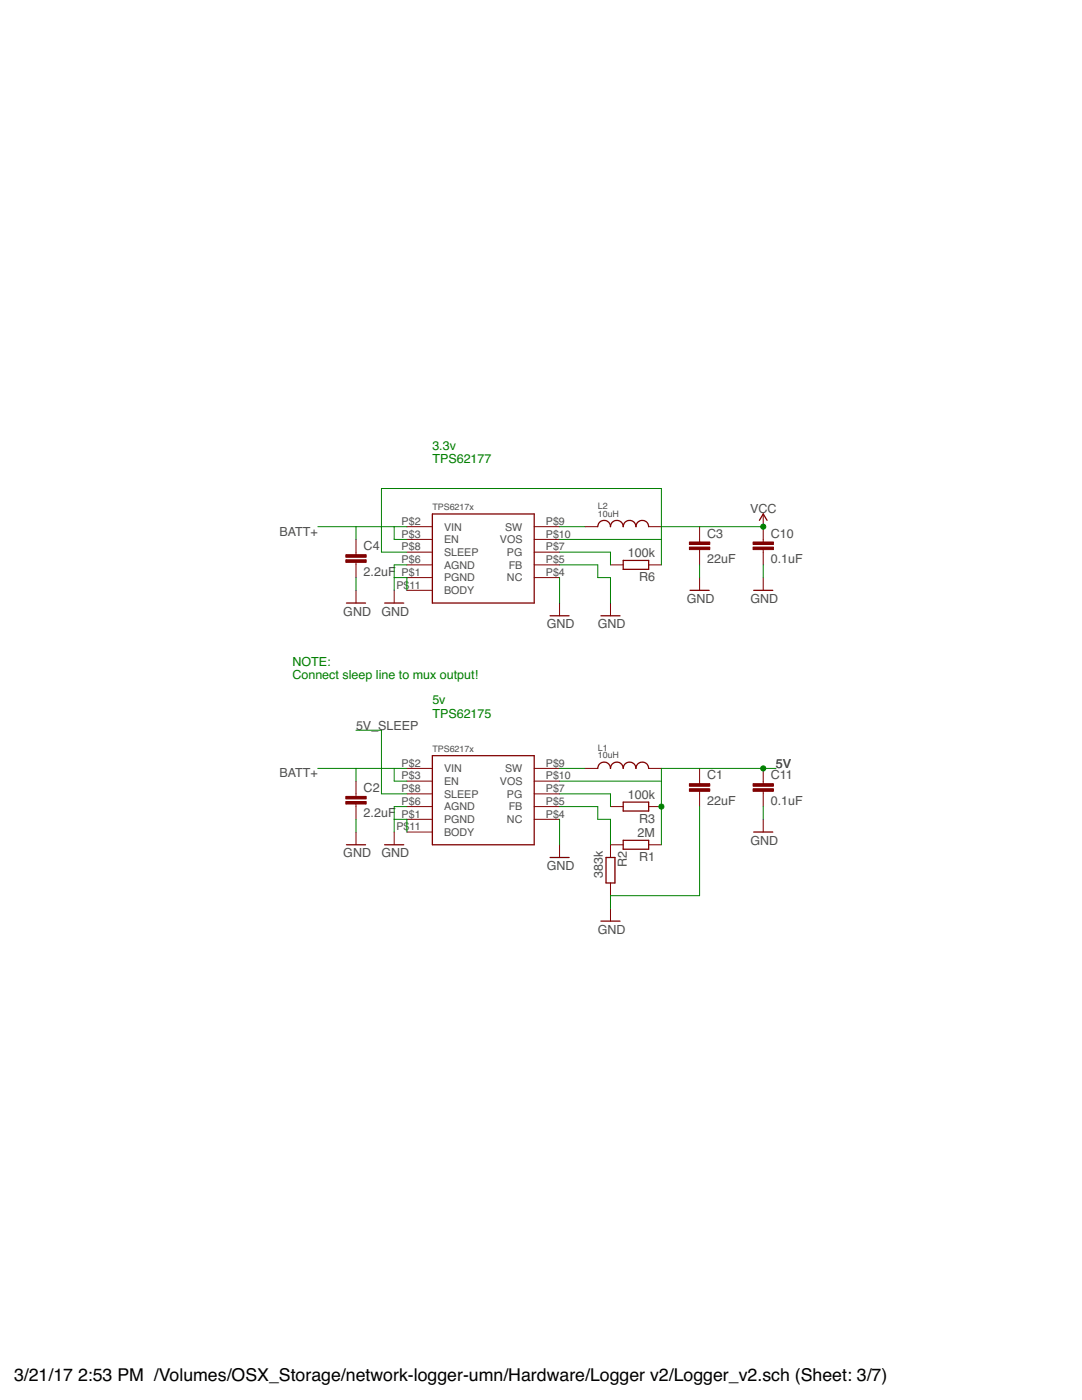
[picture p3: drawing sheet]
<svg xmlns="http://www.w3.org/2000/svg" width="216mm" height="279mm" viewBox="0 0 216 279" stroke-linecap="round" stroke-linejoin="round" font-family="sans-serif">
<g fill="none" stroke="#800000" stroke-width=".2">
<path d="M71 107.7v3M71 112.2v3.1M71 117.8v2.6M78.7 117.8v2.6M81.2 105.1h5.1M81.2 107.7h5.1M81.2 110.2h5.1M81.2 112.7h5.1M81.2 115.3h5.1M81.2 117.8h5.1M106.6 105.1h5.1M106.6 107.7h5.1"/>
<path d="M106.6 110.2h5.1M106.6 112.7h5.1M106.6 115.3h5.1M116.7 105.1h2.6M121.8 112.7h2.6M129.4 105.1h2.6M129.4 112.7h2.6M139.6 105.1v3.1M139.6 109.7v3M139.6 115.3v2.5M152.3 102.6v5.6M152.3 109.7v3"/>
<path d="M152.3 115.3v2.5M111.7 120.4v2.5M121.8 120.4v2.5M71 155.9v3M81.2 153.4h5.1M81.2 155.9h5.1M81.2 158.4h5.1M106.6 153.4h5.1M106.6 155.9h5.1M106.6 158.4h5.1M116.7 153.4h2.6M129.4 153.4h2.6"/>
<path d="M139.6 153.4v3M139.6 157.9v3.1M152.3 153.4v3M152.3 157.9v3.1M71 160.5v3M71 166.1v2.5M78.7 166.1v2.5M81.2 161h5.1M81.2 163.5h5.1M81.2 166.1h5.1M106.6 161h5.1M106.6 163.5h5.1"/>
<path d="M111.7 168.6v2.5M121.8 161h2.6M121.8 176.2v2.6M124.4 168.6h-2.6v2.5M129.4 161h2.6M129.4 168.6h2.6M152.3 163.5v2.6M121.8 181.3v2.5"/>
</g>
<g fill="none" stroke="#800000" stroke-width=".25">
<path d="M86.3 102.6h20.3v17.8h-20.3zM119.3 105.1a1.27 1.27 0 0 1 1.2-1.2 1.27 1.27 0 0 1 1.3 1.2 1.27 1.27 0 0 1 1.3-1.2 1.27 1.27 0 0 1 1.3 1.2 1.27 1.27 0 0 1 1.2-1.2 1.27 1.27 0 0 1 1.3 1.2 1.27 1.27 0 0 1 1.3-1.2 1.27 1.27 0 0 1 1.2 1.2M124.4 111.8h5v1.8h-5zM137.7 117.8h3.8M150.4 117.8h3.8M151.5 103.8l.8-1.2 .8 1.2M69.1 120.4h3.8M76.8 120.4h3.8M109.8 122.9h3.8M119.9 122.9h3.8M86.3 150.8h20.3v17.8h-20.3zM119.3 153.4a1.27 1.27 0 0 1 1.2-1.3 1.27 1.27 0 0 1 1.3 1.3 1.27 1.27 0 0 1 1.3-1.3 1.27 1.27 0 0 1 1.3 1.3 1.27 1.27 0 0 1 1.2-1.3 1.27 1.27 0 0 1 1.3 1.3 1.27 1.27 0 0 1 1.3-1.3 1.27 1.27 0 0 1 1.2 1.3"/>
<path d="M69.1 168.6h3.8M76.8 168.6h3.8M109.8 171.1h3.8M120.9 171.1h1.8v5.1h-1.8zM124.4 167.7h5v1.8h-5zM124.4 160.1h5v1.8h-5zM150.4 166.1h3.8M119.9 183.8h3.8"/>
</g>
<g fill="#800000" stroke="#800000" stroke-width=".2">
<path d="M137.6 157.4h4v.5h-4z"/>
<path d="M137.6 156.4h4v.5h-4z"/>
<path d="M69 160h4.1v.5h-4.1z"/>
<path d="M69 158.9h4.1v.5h-4.1z"/>
<path d="M137.6 109.2h4v.5h-4z"/>
<path d="M137.6 108.2h4v.5h-4z"/>
<path d="M69 111.7h4.1v.5h-4.1z"/>
<path d="M69 110.7h4.1v.5h-4.1z"/>
<path d="M150.3 109.2h4v.5h-4z"/>
<path d="M150.3 108.2h4v.5h-4z"/>
<path d="M150.3 157.4h4v.5h-4z"/>
<path d="M150.3 156.4h4v.5h-4z"/>
</g>
<g fill="none" stroke="#008000" stroke-width=".2">
<path d="M63.4 105.1h17.8M71 105.1v2.6M71 115.3v2.5M78.7 105.1v2.6h2.5M78.7 115.3h2.5v2.5M81.2 112.7h-2.5v5.1M81.2 110.2h-5.1v-12.7h55.9v15.2M111.7 115.3v5.1M111.7 110.2h10.1v2.5M111.7 112.7h7.6v2.6h2.5v5.1M111.7 105.1h5M111.7 107.7h20.3"/>
<path d="M132 105.1h20.3M139.6 112.7v2.6M152.3 112.7v2.6M63.4 153.4h17.8M71 153.4v2.5M71 145.7h5.1v12.7h5.1M78.7 153.4v2.5h2.5M111.7 158.4h10.1v2.6M111.7 153.4h5M111.7 155.9h20.3M154.8 153.4h-22.8v15.2M71 163.5v2.6"/>
<path d="M78.7 163.5h2.5v2.6M81.2 161h-2.5v5.1M111.7 163.5v5.1M111.7 161h7.6v2.5h2.5v5.1M139.6 161v17.8h-17.8v2.5M152.3 161v2.5"/>
</g>
<g fill="#008000" stroke="#008000" stroke-width=".2">
<circle cx="152.3" cy="153.4" r=".51"/>
<circle cx="132" cy="161" r=".51"/>
<circle cx="152.3" cy="105.1" r=".51"/>
</g>
<g font-size="3.5">
<text x="2.8" y="275.6">3/21/17</text>
<text x="15.6" y="275.6">2:53 PM /Volumes/OSX_Storage/network-logger-umn/Hardware/Logger v2/Logger_v2.sch (Sheet: 3/7)</text>
</g>
<g font-size="2.5" fill="#008000">
<text x="86.3" y="89.8">3.3v</text>
<text x="86.3" y="92.4">TPS62177</text>
<text x="58.3" y="132.9">NOTE:</text>
<text x="58.3" y="135.6">Connect sleep line to mux output!</text>
<text x="86.3" y="140.5">5v</text>
<text x="86.3" y="143.2">TPS62175</text>
</g>
<g font-size="2.5" fill="#505050">
<text x="55.8" y="106.9">BATT+</text>
<text x="141.1" y="107.3">C3</text>
<text x="149.7" y="102.3">VCC</text>
<text x="153.8" y="107.3">C10</text>
<text x="72.6" y="109.8">C4</text>
<text x="125.3" y="111.2">100k</text>
<text x="141.1" y="112.4">22uF</text>
<text x="153.8" y="112.4">0.1uF</text>
<text x="72.6" y="114.9">2.2uF</text>
<text x="127.5" y="116">R6</text>
<text x="68.5" y="122.9">GND</text>
<text x="76.1" y="122.9">GND</text>
<text x="109.1" y="125.4">GND</text>
<text x="119.3" y="125.4">GND</text>
<text x="137.1" y="120.4">GND</text>
<text x="149.7" y="120.4">GND</text>
<text x="71" y="145.7">5V_SLEEP</text>
<text x="55.8" y="155.1">BATT+</text>
<text x="141.1" y="155.5">C1</text>
<text x="153.8" y="155.5">C11</text>
<text x="154.8" y="153.4">5V</text>
<text x="72.6" y="158.1">C2</text>
<text x="125.3" y="159.5">100k</text>
<text x="141.1" y="160.6">22uF</text>
<text x="153.8" y="160.6">0.1uF</text>
<text x="72.6" y="163.1">2.2uF</text>
<text x="127.2" y="167.1">2M</text>
<text x="127.5" y="164.2">R3</text>
<text x="68.5" y="171.1">GND</text>
<text x="76.1" y="171.1">GND</text>
<text x="109.1" y="173.7">GND</text>
<text x="125.1" y="173.1" transform="rotate(-90 125.1 173.1)">R2</text>
<text x="127.5" y="171.9">R1</text>
<text x="149.7" y="168.6">GND</text>
<text x="120.3" y="175.3" transform="rotate(-90 120.3 175.3)">383k</text>
<text x="119.3" y="186.4">GND</text>
</g>
<g font-size="2.1" fill="#505050">
<text x="80.1" y="104.8">P$2</text>
<text x="80.1" y="107.3">P$3</text>
<text x="88.6" y="105.9">VIN</text>
<text x="100.8" y="105.9">SW</text>
<text x="108.9" y="107.3">P$10</text>
<text x="108.9" y="104.8">P$9</text>
<text x="80.1" y="109.8">P$8</text>
<text x="80.1" y="112.4">P$6</text>
<text x="88.6" y="108.4">EN</text>
<text x="88.6" y="111">SLEEP</text>
<text x="88.6" y="113.5">AGND</text>
<text x="99.7" y="108.4">VOS</text>
<text x="101.2" y="111">PG</text>
<text x="101.5" y="113.5">FB</text>
<text x="108.9" y="112.4">P$5</text>
<text x="108.9" y="109.8">P$7</text>
<text x="79.1" y="117.5">P$</text>
<text x="80.1" y="114.9">P$1</text>
<text x="81.7" y="117.5">11</text>
<text x="88.6" y="116">PGND</text>
<text x="88.6" y="118.6">BODY</text>
<text x="101.2" y="116">NC</text>
<text x="108.9" y="114.9">P$4</text>
<text x="80.1" y="153">P$2</text>
<text x="80.1" y="155.5">P$3</text>
<text x="88.6" y="154.1">VIN</text>
<text x="100.8" y="154.1">SW</text>
<text x="108.9" y="155.5">P$10</text>
<text x="108.9" y="153">P$9</text>
<text x="80.1" y="158.1">P$8</text>
<text x="80.1" y="160.6">P$6</text>
<text x="88.6" y="156.7">EN</text>
<text x="88.6" y="159.2">SLEEP</text>
<text x="88.6" y="161.7">AGND</text>
<text x="99.7" y="156.7">VOS</text>
<text x="101.2" y="159.2">PG</text>
<text x="101.5" y="161.7">FB</text>
<text x="108.9" y="160.6">P$5</text>
<text x="108.9" y="158.1">P$7</text>
<text x="79.1" y="165.7">P$</text>
<text x="80.1" y="163.2">P$1</text>
<text x="81.7" y="165.7">11</text>
<text x="88.6" y="164.3">PGND</text>
<text x="88.6" y="166.8">BODY</text>
<text x="101.2" y="164.3">NC</text>
<text x="108.9" y="163.2">P$4</text>
</g>
<g font-size="1.8" fill="#505050">
<text x="86.3" y="101.8">TPS6217x</text>
<text x="119.3" y="101.6">L2</text>
<text x="119.3" y="103.1">10uH</text>
<text x="119.3" y="149.8">L1</text>
<text x="86.3" y="150.1">TPS6217x</text>
<text x="119.3" y="151.3">10uH</text>
</g>
</svg>
